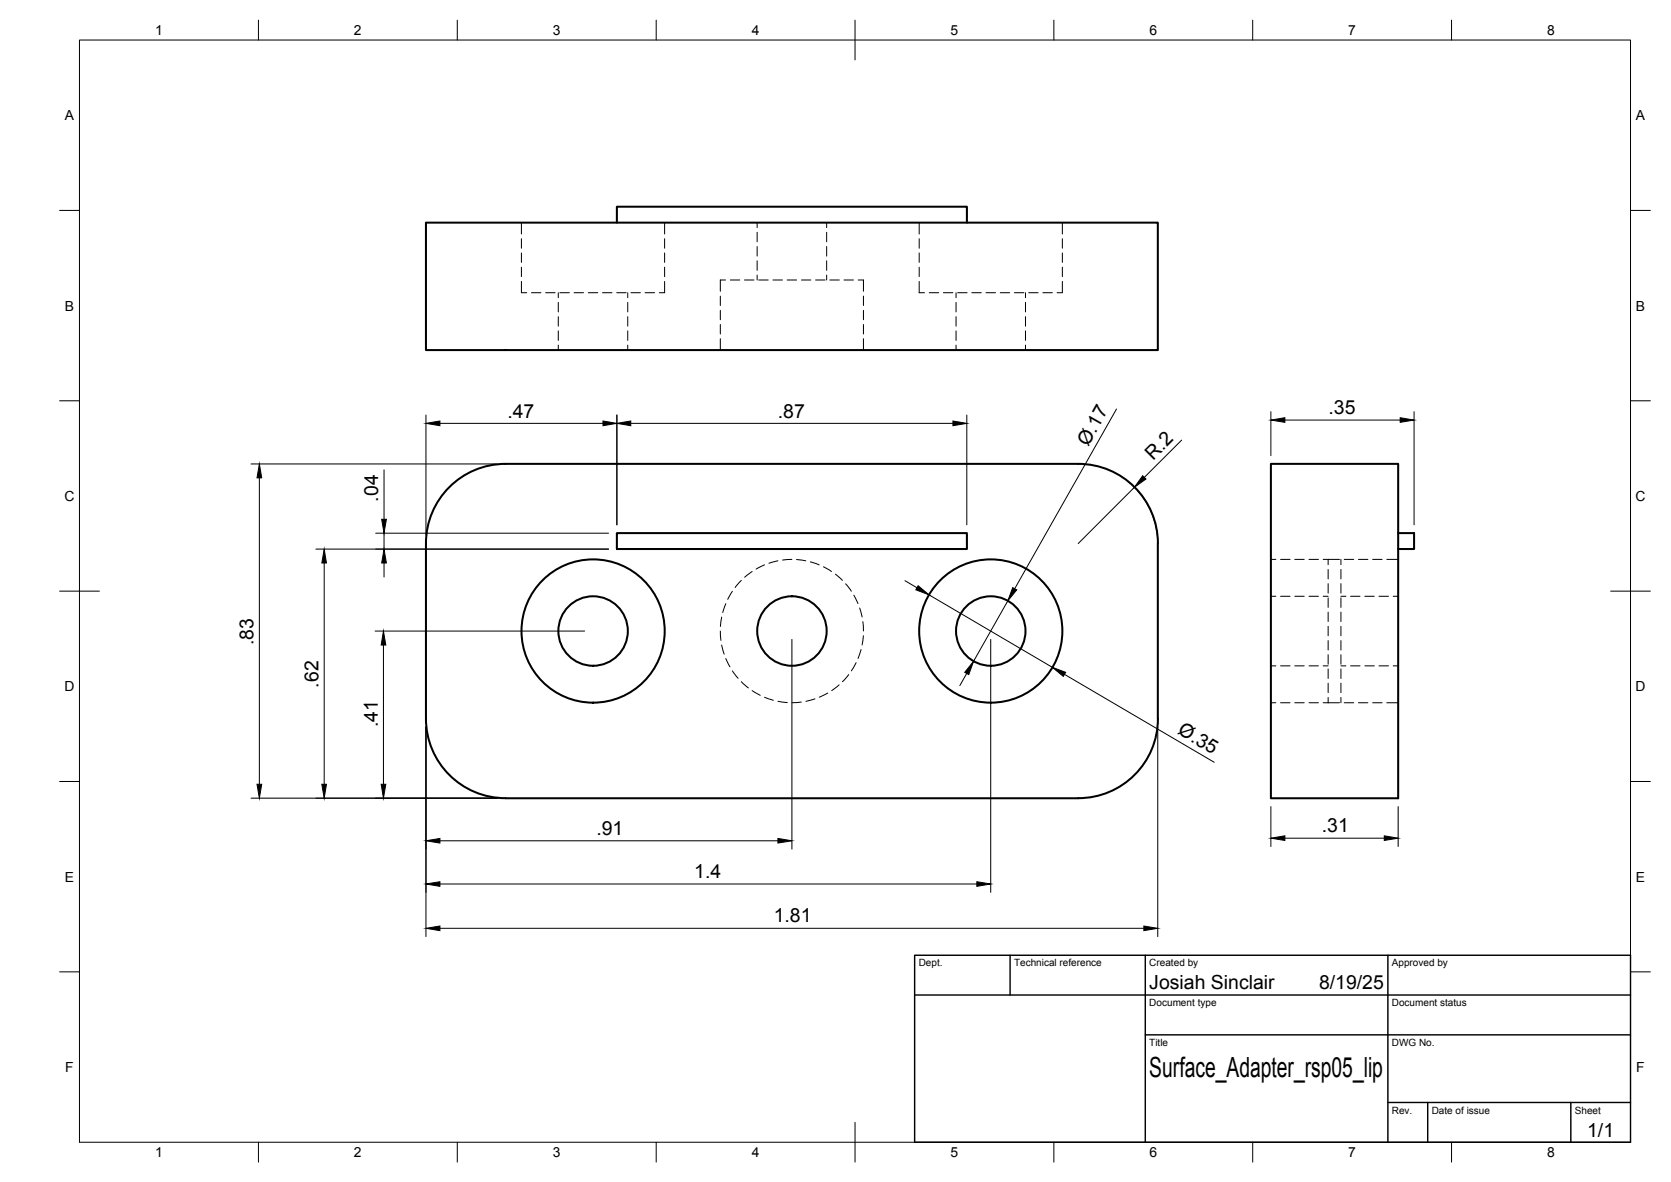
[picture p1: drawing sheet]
<svg xmlns="http://www.w3.org/2000/svg" width="420mm" height="297mm" viewBox="0 0 420 297" stroke-linecap="round" stroke-linejoin="round" font-family="sans-serif">
<!-- layer: Visible -->
<g fill="none" stroke="#000" stroke-width=".51">
<path d="M107.1 56h184v32h-184zM155.1 56v-4h88v4M319.6 116.6h32v84h-32zM107.1 136.6a20 20 0 0 1 20-20h144a20 20 0 0 1 20 20M107.1 136.6v44a20 20 0 0 0 20 20h144a20 20 0 0 0 20-20M155.1 134h88v4h-88zM291.1 136.6v44M351.6 134h4v4h-4"/>
<circle cx="149.1" cy="158.6" r="8.7"/>
<circle cx="149.1" cy="158.6" r="18"/>
<circle cx="199.1" cy="158.6" r="8.7"/>
<circle cx="249.1" cy="158.6" r="8.7"/>
<circle cx="249.1" cy="158.6" r="18"/>
</g>
<!-- layer: Hidden -->
<g fill="none" stroke="#000" stroke-width=".25">
<path d="M131.1 56v2.8M131.1 60v2.4M167.1 56v2.8M167.1 60v2.4M190.4 56v1.2M190.4 58.4v2.4M207.9 56v1.2M207.9 58.4v2.4M231.1 56v2.8M231.1 60v2.4M267.1 56v2.8M267.1 60v2.4"/>
<path d="M131.1 70.7v2.9h1.3M131.1 63.6v2.3M131.1 67.1v2.4M133.6 73.6h2.4M137.2 73.6h2.4M140.4 73.6v1.2M140.4 76v2.4M140.4 79.6v2.4M140.8 73.6h2.4M144.4 73.6h2.3M147.9 73.6h2.4M151.5 73.6h2.4"/>
<path d="M155.1 73.6h2.3M157.8 73.6v1.2M157.8 76v2.4M157.8 79.6v2.4M158.6 73.6h2.4M162.2 73.6h2.4M167.1 70.7v2.9h-1.3M167.1 63.6v2.3M167.1 67.1v2.4M181.1 74.4v2.4M181.1 78v2.4M182.4 70.4h-1.3v2.8"/>
<path d="M183.6 70.4h2.4M187.2 70.4h2.4M190.4 62v2.4M190.4 65.5v2.4M190.4 69.1v1.3M190.8 70.4h2.4M194.4 70.4h2.3M197.9 70.4h2.4M201.5 70.4h2.4M205.1 70.4h2.4M207.9 62v2.4M207.9 65.5v2.4"/>
<path d="M207.9 69.1v1.3M208.6 70.4h2.4M212.2 70.4h2.4M215.8 70.4h1.3v2.8M217.1 74.4v2.4M217.1 78v2.4M231.1 70.7v2.9h1.4M231.1 63.6v2.3M231.1 67.1v2.4M233.6 73.6h2.4M237.2 73.6h2.4M240.4 73.6v1.2"/>
<path d="M240.4 76v2.4M240.4 79.6v2.4M240.8 73.6h2.4M244.3 73.6h2.4M247.9 73.6h2.4M251.5 73.6h2.4M255.1 73.6h2.4M257.9 73.6v1.2M257.9 76v2.4M257.9 79.6v2.4M258.7 73.6h2.3M262.2 73.6h2.4"/>
<path d="M267.1 70.7v2.9h-1.3M267.1 63.6v2.3M267.1 67.1v2.4M140.4 83.1v2.4M140.4 86.7v1.3M157.8 83.1v2.4M157.8 86.7v1.3M181.1 81.5v2.4M181.1 85.1v2.9M217.1 81.5v2.4M217.1 85.1v2.9M240.4 83.1v2.4"/>
<path d="M240.4 86.7v1.3M257.9 83.1v2.4M257.9 86.7v1.3M181.1 158.6l.2 2.3M181.5 155.1l-.4 2.3M182.5 151.7l-.8 2.2M184.1 148.6l-1.1 2M186.4 145.9l-1.6 1.7M189.1 143.6l-1.9 1.5M192.2 142l-2.1 1M195.6 140.9l-2.3 .6M199.1 140.6l-2.3 .1"/>
<path d="M200.3 140.6l2.3 .3M203.8 141.2l2.2 .8M207.1 142.4l2 1.2M210.1 144.3l1.7 1.5M212.6 146.7l1.5 1.9M214.7 149.6l1 2.1M216.2 152.8l.6 2.3M217 156.2l.1 2.4M217.1 159.8l-.3 2.3M319.6 149.8h1.2M319.6 140.6h1.2M322 149.8h2.4"/>
<path d="M322 140.6h2.4M325.6 149.8h2.3M325.6 140.6h2.3M329.1 149.8h2.4M329.1 140.6h2.4M332.7 149.8h1.2M332.7 140.6h4.1M333.9 157.4v2.4M333.9 153.8v2.4M333.9 150.2v2.4M333.9 146.7v2.4M333.9 143.1v2.4"/>
<path d="M333.9 140.6v1.3M337.2 140.6v1.3M337.2 143.1v2.4M337.2 146.7v2.4M337.2 150.2v2.4M337.2 153.8v2.4M337.2 157.4v2.4M337.2 149.8h1.2M338 140.6h2.4M339.6 149.8h2.4M341.6 140.6h2.3M343.2 149.8h2.3"/>
<path d="M345.1 140.6h2.4M346.7 149.8h2.4M348.7 140.6h2.9M350.3 149.8h1.3M181.5 162.1l.6 2.3M182.5 165.5l1 2.1M184.1 168.6l1.5 1.9M186.4 171.3l1.8 1.6M189.1 173.6l2.1 1.1M192.2 175.2l2.3 .8M195.6 176.2l2.4 .4M201.5 176.4l-2.4 .2"/>
<path d="M204.9 175.6l-2.3 .6M208.1 174.2l-2.1 1M211 172.1l-1.9 1.5M213.4 169.5l-1.6 1.8M215.3 166.5l-1.2 2.1M216.5 163.2l-.7 2.3M319.6 167.3h1.2M319.6 176.6h1.2M322 167.3h2.4M322 176.6h2.4M325.6 167.3h2.3M325.6 176.6h2.3"/>
<path d="M329.1 167.3h2.4M329.1 176.6h2.4M332.7 167.3h1.2M332.7 176.6h4.1M333.9 175.3v1.3M333.9 171.7v2.4M333.9 168.1v2.4M333.9 164.5v2.4M333.9 161v2.4M337.2 161v2.4M337.2 164.5v2.4M337.2 168.1v2.4"/>
<path d="M337.2 171.7v2.4M337.2 175.3v1.3M337.2 167.3h1.2M338 176.6h2.4M339.6 167.3h2.4M341.6 176.6h2.3M343.2 167.3h2.3M345.1 176.6h2.4M346.7 167.3h2.4M348.7 176.6h2.9M350.3 167.3h1.3"/>
</g>
<!-- layer: BORDER -->
<g fill="none" stroke="#000" stroke-width=".25">
<path d="M20 10.1h390v276.9h-390zM65 5.1v5M115 5.1v5M165 5.1v5M215 5.1v10M265 5.1v5M315 5.1v5M365 5.1v5M15 52.9h5M410 52.9h5M15 100.7h5M410 100.7h5"/>
<path d="M15 148.6h10M405 148.6h10M15 196.4h5M410 196.4h5M15 244.2h5M410 244.2h5M65 287v5M115 287v5M165 287v5M215 282.1v9.9M265 287v5M315 287v5"/>
<path d="M365 287v5"/>
</g>
<!-- layer: TITLEBLOCK -->
<path d="M230 240.1h180v46.9h-180zM230 250h180M254 240.1v9.9M288 240.1v46.9M349 240.1v46.9M288 260.1h122M349 277.1h61M359 277.1v9.9M395 277.1v9.9" fill="none" stroke="#000" stroke-width=".36"/>
<!-- layer: FD_Dimensions -->
<g fill="none" stroke="#000" stroke-width=".25">
<path d="M63.1 116.6h61.9M96.6 118.1v12.4M107.1 104.3v30.2M110.6 106.4h41M155.1 104.3v27.6M158.6 106.4h81M243.1 104.3v27.6M280.7 102.8l-25.6 45.1M297.1 110.6l-9.4 9.4M319.6 103.4v11.1M323.1 105.6h29M355.6 103.4v28.5"/>
<path d="M65.2 120.1v77M79.4 138h73.6M94.5 134h58.5M96.6 134v4M283.7 121a20 20 0 0 1 7.3 13.5M285.2 122.5l-14.1 14.1M81.5 141.5v55.6M94.3 158.6h52.7M96.6 141.5v3.5M227.5 145.9l3.1 1.8M233.6 149.5l31 18.2M253.4 151l-8.6 15.2"/>
<path d="M96.4 162.1v35M199.1 160.7v52.7M243.1 169.2l-1.8 3.1M249.1 160.7v63.6M267.7 169.5l37.6 22.1M107.1 182.7v52.7M291.1 182.7v52.7M63.1 200.6h61.9M110.6 211.3h85M319.6 202.7v10M323.1 210.6h25M351.6 202.7v10"/>
<path d="M110.6 233.3h177M110.6 222.2h135"/>
</g>
<g fill="#000" stroke="#000" stroke-width=".25">
<path d="M107.1 106.4l3.5-.6v1.2zM151.6 105.8l3.5 .6-3.5 .6zM155.1 106.4l3.5-.6v1.2zM239.6 105.8l3.5 .6-3.5 .6zM287.3 119.6l.8 .8-2.9 2.1zM319.6 105.6l3.5-.6v1.1zM352.1 105l3.5 .6-3.5 .5zM65.2 116.6l.6 3.5h-1.2zM96 130.5h1.2l-.6 3.5zM81.5 138l.6 3.5h-1.2zM96.6 138l.6 3.5h-1.2zM230.9 147.2l2.7 2.3-3.3-1.3z"/>
<path d="M254.6 147.7l1.1 .5-2.3 2.8zM96.4 158.6l.6 3.5h-1.2zM244.8 166.2l-1.2 3.3-1-.5zM264.6 167.7l3.3 1.3-.5 1zM64.6 197.1h1.2l-.6 3.5zM80.9 197.1h1.2l-.6 3.5zM95.8 197.1h1.2l-.6 3.5zM107.1 211.3l3.5-.6v1.2zM195.6 210.7l3.5 .6-3.5 .6zM319.6 210.6l3.5-.6v1.2zM348.1 210l3.5 .6-3.5 .6zM107.1 233.3l3.5-.6v1.2z"/>
<path d="M107.1 222.2l3.5-.6v1.1zM245.6 221.6l3.5 .6-3.5 .5zM287.6 232.7l3.5 .6-3.5 .6z"/>
</g>
<text font-size="7" x="289" y="270.6">Surface_Adapter_rsp05_lip</text>
<g font-size="4.9">
<text x="127.6" y="105">.47</text>
<text x="195.6" y="104.9">.87</text>
<text x="334" y="104.1">.35</text>
<text x="273.6" y="112.3" transform="rotate(-60 273.6 112.3)">Ø.17</text>
<text x="289.9" y="115.8" transform="rotate(-45 289.9 115.8)">R.2</text>
<text x="95.1" y="126" transform="rotate(-90 95.1 126)">.04</text>
<text x="63.8" y="162.1" transform="rotate(-90 63.8 162.1)">.83</text>
<text x="80.1" y="172.8" transform="rotate(-90 80.1 172.8)">.62</text>
<text x="95" y="182.8" transform="rotate(-90 95 182.8)">.41</text>
<text x="295.9" y="184.3" transform="rotate(30 295.9 184.3)">Ø.35</text>
<text x="149.9" y="209.8">.91</text>
<text x="332.4" y="209.2">.31</text>
<text x="174.6" y="220.8">1.4</text>
<text x="194.5" y="231.8">1.81</text>
<text x="289" y="248.5">Josiah Sinclair</text>
<text x="331.7" y="248.5">8/19/25</text>
<text x="399.1" y="285.7">1/1</text>
</g>
<g font-size="3.5">
<text x="39" y="8.8">1</text>
<text x="89" y="8.8">2</text>
<text x="139" y="8.8">3</text>
<text x="189" y="8.8">4</text>
<text x="239" y="8.8">5</text>
<text x="289" y="8.8">6</text>
<text x="339" y="8.8">7</text>
<text x="389" y="8.8">8</text>
<text x="16.3" y="30.2">A</text>
<text x="411.3" y="30.2">A</text>
<text x="16.3" y="78">B</text>
<text x="411.3" y="78">B</text>
<text x="16.2" y="125.9">C</text>
<text x="411.2" y="125.9">C</text>
<text x="16.2" y="173.7">D</text>
<text x="411.2" y="173.7">D</text>
<text x="16.3" y="221.6">E</text>
<text x="411.3" y="221.6">E</text>
<text x="16.4" y="269.4">F</text>
<text x="411.4" y="269.4">F</text>
<text x="39" y="290.8">1</text>
<text x="89" y="290.8">2</text>
<text x="139" y="290.8">3</text>
<text x="189" y="290.8">4</text>
<text x="239" y="290.8">5</text>
<text x="289" y="290.8">6</text>
<text x="339" y="290.8">7</text>
<text x="389" y="290.8">8</text>
</g>
<g font-size="2.5">
<text x="231" y="242.9">Dept.</text>
<text x="255" y="242.9">Technical reference</text>
<text x="289" y="242.9">Created by</text>
<text x="350" y="242.9">Approved by</text>
<text x="289" y="252.8">Document type</text>
<text x="350" y="252.8">Document status</text>
<text x="289" y="262.9">Title</text>
<text x="350" y="262.9">DWG No.</text>
<text x="350" y="279.9">Rev.</text>
<text x="360" y="279.9">Date of issue</text>
<text x="396" y="279.9">Sheet</text>
</g>
</svg>
